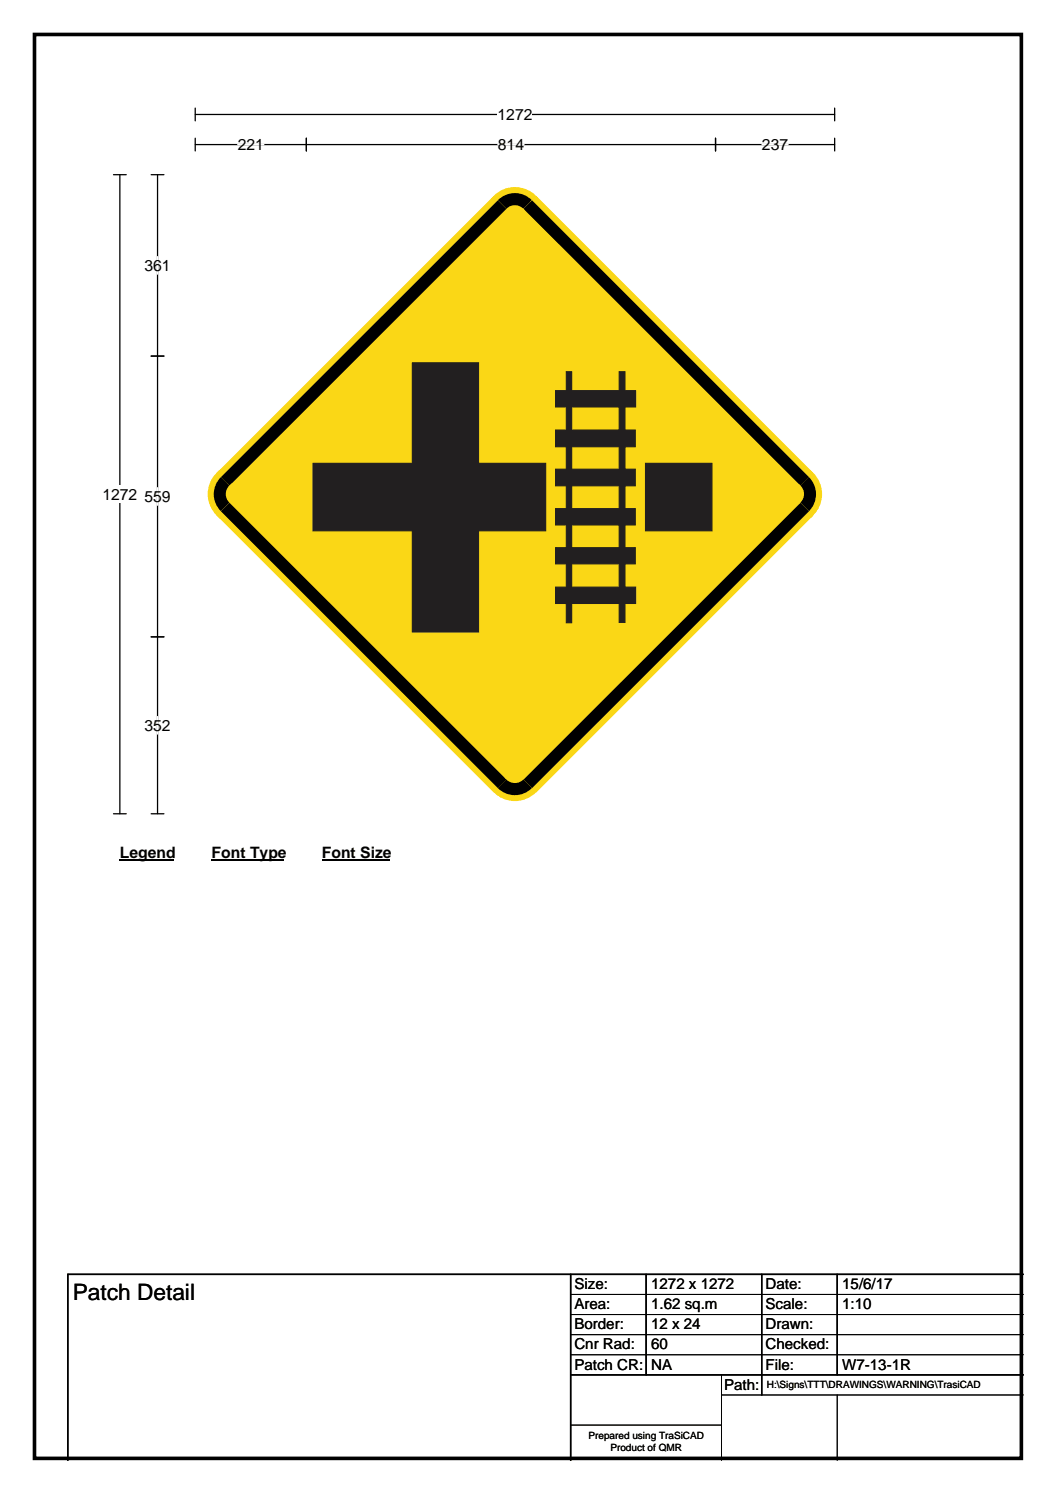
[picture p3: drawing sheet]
<svg xmlns="http://www.w3.org/2000/svg" width="210mm" height="297mm" viewBox="0 0 210 297" stroke-linecap="round" stroke-linejoin="round" font-family="sans-serif">
<path d="M6.9 6.9h196.2v283.3h-196.2z" fill="none" stroke="#000" stroke-width=".72"/>
<path d="M38.8 22.8h127.2M38.8 21.5v2.5M166 21.5v2.5" fill="none" stroke="#000" stroke-width=".25"/>
<path d="M98.9 21h7v3.5h-7z" fill="#fff"/>
<path d="M22.6 34.8h2.5M23.8 34.8v127.1M38.8 28.8h127.2M38.8 27.5v2.5M60.9 27.5v2.5M142.3 27.5v2.5M166 27.5v2.5M22.6 161.9h2.5" fill="none" stroke="#000" stroke-width=".25"/>
<path d="M47.3 28.8h5.2M99 28.8h5.2M151.5 28.8h5.2" fill="none" stroke="#fff" stroke-width=".25"/>
<path d="M20.4 96.6h6.9v3.5h-6.9z" fill="#fff"/>
<path d="M30.1 34.8h2.5M31.3 34.8v127.1M30.1 70.8h2.5M30.1 126.7h2.5M30.1 161.9h2.5" fill="none" stroke="#000" stroke-width=".25"/>
<path d="M31.3 51.1v3.4M31.3 97v3.5M31.3 142.6v3.5" fill="none" stroke="#fff" stroke-width=".25"/>
<path d="M23.8 167.9h10.8v3.5h-10.8z" fill="#fff"/>
<path d="M23.8 171.2h10.8" fill="none" stroke="#000" stroke-width=".32"/>
<path d="M42.1 167.9h14.4v3.5h-14.4z" fill="#fff"/>
<path d="M42.1 171.2h14.4" fill="none" stroke="#000" stroke-width=".32"/>
<path d="M64 167.9h13.4v3.5h-13.4z" fill="#fff"/>
<path d="M64 171.2h13.4" fill="none" stroke="#000" stroke-width=".32"/>
<g fill="#fad716">
<path d="M43.1 94.1l55.1-55.1h8.4l55.1 55.1v8.5l-55.1 55h-8.4l-55.1-55z" fill-rule="evenodd"/>
<circle cx="102.4" cy="43.2" r="6"/>
<circle cx="47.3" cy="98.3" r="6"/>
<circle cx="102.4" cy="153.4" r="6"/>
<circle cx="157.5" cy="98.3" r="6"/>
</g>
<g fill="#000">
<path d="M105.8 39.9l55.1 55-1.7 1.7-55.1-55z"/>
<path d="M99 39.8a4.8 4.8 0 0 1 6.7 0l-3.3 3.4z" fill-rule="evenodd"/>
</g>
<circle cx="102.4" cy="43.2" r="2.39" fill="#fad716"/>
<g fill="#000">
<path d="M99 39.9l1.7 1.7-55.1 55-1.7-1.7z"/>
<path d="M43.9 94.9l3.4 3.4-3.4 3.4a4.8 4.8 0 0 1 0-6.8z" fill-rule="evenodd"/>
</g>
<circle cx="47.3" cy="98.3" r="2.39" fill="#fad716"/>
<g fill="#000">
<path d="M43.9 101.7l1.7-1.7 55.1 55.1-1.7 1.7z"/>
<path d="M99 156.8l3.4-3.4 3.4 3.4a4.8 4.8 0 0 1-6.8 0z" fill-rule="evenodd"/>
</g>
<circle cx="102.4" cy="153.4" r="2.39" fill="#fad716"/>
<g fill="#000">
<path d="M159.2 100l1.7 1.7-55.1 55.1-1.7-1.7z"/>
<path d="M160.8 94.9a4.8 4.8 0 0 1 .1 6.8l-3.4-3.4z" fill-rule="evenodd"/>
</g>
<circle cx="157.5" cy="98.3" r="2.39" fill="#fad716"/>
<g fill="#221f20" stroke="#221f20" stroke-width=".22">
<path d="M128.4 92.2h13.2v13.4h-13.2z" fill-rule="evenodd"/>
<path d="M82 72.2h13.2v53.6h-13.2z" fill-rule="evenodd"/>
<path d="M62.2 92.2h46.3v13.4h-46.3z" fill-rule="evenodd"/>
<path d="M123.1 74h1.2v49.8h-1.2z" fill-rule="evenodd"/>
<path d="M112.6 74h1.1v49.9h-1.1z" fill-rule="evenodd"/>
<path d="M110.5 77.7h15.9v3.3h-15.9z" fill-rule="evenodd"/>
<path d="M110.5 85.6h15.8v3.3h-15.8z" fill-rule="evenodd"/>
<path d="M110.5 93.3h15.8v3.3h-15.8z" fill-rule="evenodd"/>
<path d="M110.5 101.2h15.8v3.2h-15.8z" fill-rule="evenodd"/>
<path d="M110.5 109h15.8v3.2h-15.8z" fill-rule="evenodd"/>
<path d="M110.5 116.8h15.9v3.3h-15.9z" fill-rule="evenodd"/>
</g>
<path d="M113.5 253.5v37M128.5 253.5v20M151.5 253.5v24M166.5 253.5v20M203.5 253.5h-190v37M113.5 273.5h90" fill="none" stroke="#000" stroke-width=".3"/>
<path d="M113.5 257.5h90M113.5 261.5h90M113.5 265.5h90M113.5 269.5h90M143.5 273.5v17M143.5 277.5h60M166.5 277.5v13M113.5 283.5h30" fill="none" stroke="#000" stroke-width=".2"/>
<text font-size="4.5" x="14.5" y="258.6">Patch Detail</text>
<g font-size="3.1">
<text x="98.9" y="23.8">1272</text>
<text x="47.3" y="29.8">221</text>
<text x="99" y="29.8">814</text>
<text x="151.5" y="29.8">237</text>
<text x="28.7" y="53.8">361</text>
<text x="20.4" y="99.4">1272</text>
<text x="28.7" y="99.8">559</text>
<text x="28.7" y="145.4">352</text>
<text x="23.8" y="170.7">Legend</text>
<text x="42.1" y="170.7">Font Type</text>
<text x="64" y="170.7">Font Size</text>
</g>
<g font-size="3">
<text x="114.2" y="256.5">Size:</text>
<text x="129.5" y="256.5">1272 x 1272</text>
<text x="152.2" y="256.5">Date:</text>
<text x="167.5" y="256.5">15/6/17</text>
<text x="114.2" y="260.5">Area:</text>
<text x="129.5" y="260.5">1.62 sq.m</text>
<text x="152.2" y="260.5">Scale:</text>
<text x="167.5" y="260.5">1:10</text>
<text x="114.2" y="264.5">Border:</text>
<text x="114.2" y="268.5">Cnr Rad:</text>
<text x="129.5" y="264.5">12 x 24</text>
<text x="129.5" y="268.5">60</text>
<text x="152.2" y="264.5">Drawn:</text>
<text x="152.2" y="268.5">Checked:</text>
<text x="114.2" y="272.5">Patch CR:</text>
<text x="129.5" y="272.5">NA</text>
<text x="152.2" y="272.5">File:</text>
<text x="167.5" y="272.5">W7-13-1R</text>
<text x="144" y="276.5">Path:</text>
</g>
<g font-size="2">
<text x="152.5" y="276.1">H:\Signs\TTT\DRAWINGS\WARNING\TrasiCAD</text>
<text x="117" y="286.3">Prepared using TraSiCAD</text>
<text x="121.4" y="288.7">Product of QMR</text>
</g>
</svg>
